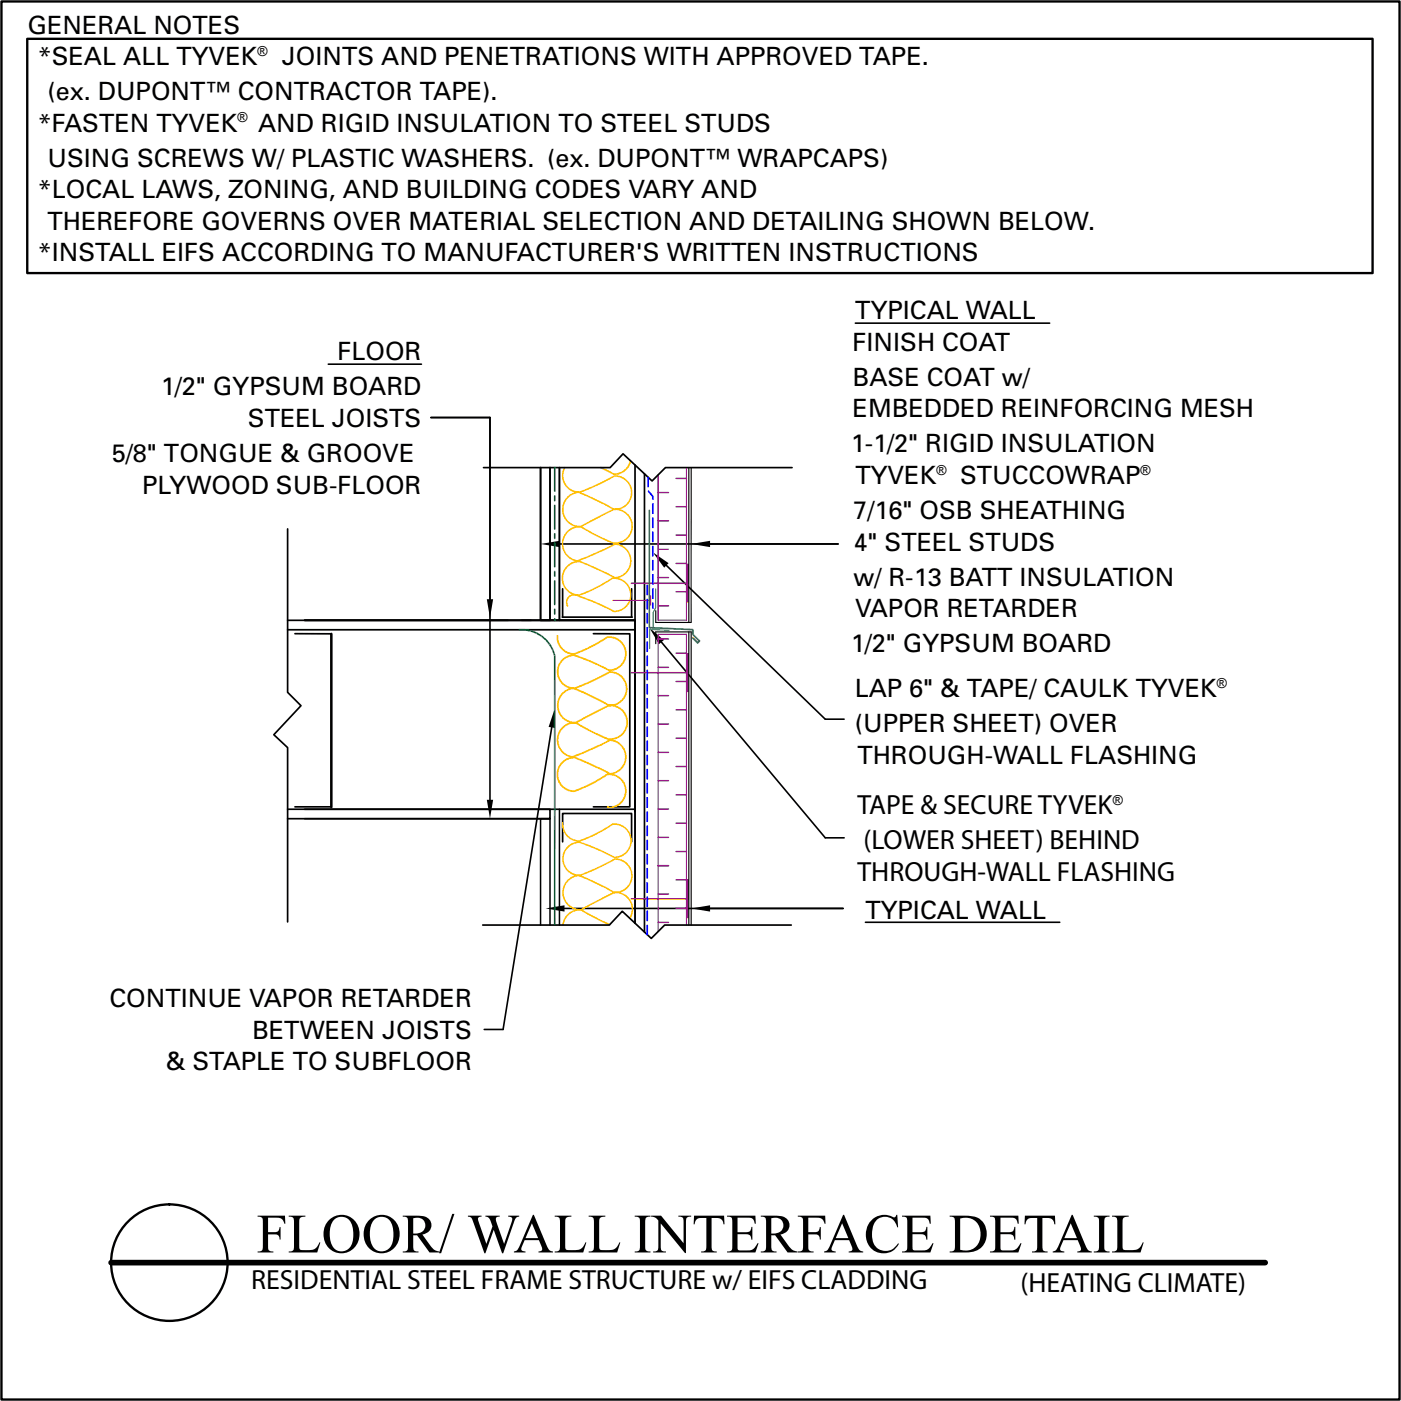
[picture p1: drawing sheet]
<svg xmlns="http://www.w3.org/2000/svg" width="216mm" height="216mm" viewBox="0 0 216 216" stroke-linecap="round" stroke-linejoin="round" font-family="sans-serif">
<!-- layer: TEXT -->
<path d="M50.6 56.1h14.3M131.8 49.8h30M66.4 64.3h9.1v59M86.2 83.8h43M102.7 87.1l24.5 23.7h2.9M85 112.1l-7.5 46.5h-2.9M87 140h42.9M133.4 142.1h29.9" fill="none" stroke="#000" stroke-width=".25"/>
<path d="M75 92.3h1l-.5 3zM83.3 83.8l2.9-.5v1zM100.6 85.1l2.4 1.7-.6 .7zM106.5 83.8l2.9-.5v1zM85.5 109.2v3l-1-.2zM75 123.3h1l-.5 2.9zM84.1 140l2.9-.5v1zM106.5 140l2.9-.5v1z" fill="#000"/>
<!-- layer: TITLE -->
<path d="M17.1 194.6h177.9" fill="none" stroke="#000" stroke-width=".87"/>
<!-- layer: STRUCTURE -->
<path d="M100.1 96.7l2.2 1.9-.7 .7z" fill="#000"/>
<path d="M83.3 72.1v23.5M84.8 72.1v23.5M86.2 72.1v23.5M46.9 95.6h51M97.9 97v27.7M101.9 99l25.3 30.1h2.9M46.9 126.2h37.9" fill="none" stroke="#000" stroke-width=".25"/>
<g fill="none" stroke="#000" stroke-width=".26">
<path d="M83.3 72.1v23.5h1.5v-23.5M97.9 71.7v23.9M99.3 73v70.6M44.3 95.6h53.6v1.7v-1.7h-51M44.3 97h53.6v28.1M45.5 97.7h5.6v26.6h-5.6M86.7 95.1h10.7M86.7 90.7v4.4M91.4 97.7h5.7v26.6h-5.7M97.3 90.7v4.4M44.3 124.7h40.5v1.5h-40.5M46.9 124.7h51"/>
<path d="M86.7 129.7v-4.3h10.6v4.3"/>
</g>
<path d="M51.1 97.7v26.7" fill="none" stroke="#000" stroke-width=".36"/>
<path d="M86.2 72.1v23.5M86.2 124.7v17.9M83.3 142.6v-16.4h1.5v16.4" fill="none" stroke="#000" stroke-width=".23"/>
<path d="M97.9 124.7v17.6" fill="none" stroke="#000" stroke-width=".29"/>
<!-- layer: INSULATION -->
<g fill="none" stroke="#000" stroke-width=".36">
<path d="M.2 .2h215.5v215.5h-215.5zM4.2 6h207.3v36.1h-207.3z"/>
<circle cx="26.1" cy="194.6" r="9"/>
</g>
<path d="M87 72.1a2.55 2.55 0 0 0 2.3 3.8 36.7 36.7 0 0 0 5.4-2.6 2.58 2.58 0 0 1 2.6 2.7 2.58 2.58 0 0 1-2.7 2.5l-2.7-1.4-2.8-1.2a2.66 2.66 0 0 0-2.4 2.8 2.66 2.66 0 0 0 2.8 2.5l4.5-2.4a2.26 2.26 0 0 1 3.3 1.5 2.54 2.54 0 0 1-.7 2.7 2.54 2.54 0 0 1-2.8 .4l-2.5-1.2-1.8-1a2.66 2.66 0 0 0-2.8 2.3 2.66 2.66 0 0 0 2.3 2.9l2.9-1.2 2.9-1.4a2.6 2.6 0 0 1 2.4 2.6 2.6 2.6 0 0 1-2.4 2.6l-4.8-2.2a2.16 2.16 0 0 0-2.7 .7 2.6 2.6 0 0 0-.4 2.7 2.6 2.6 0 0 0 2.3 1.5 21.8 21.8 0 0 0 5.1-2.6 2.56 2.56 0 0 1 2.9 2.4 2.56 2.56 0 0 1-2.6 2.7 37.8 37.8 0 0 0-6.1-2.6 1.18 1.18 0 0 0-1 1.8M86.7 126.8a2.6 2.6 0 0 0 2.6 2.8 21.8 21.8 0 0 0 5.1-2.6 2.56 2.56 0 0 1 2.9 2.4 2.56 2.56 0 0 1-2.7 2.7 33.2 33.2 0 0 0-5.3-2.3 2.55 2.55 0 0 0-2.6 2.6 2.55 2.55 0 0 0 2.7 2.5 36.7 36.7 0 0 0 5.3-2.5 2.58 2.58 0 0 1 2.7 2.6 2.58 2.58 0 0 1-2.8 2.5l-2.6-1.4-2.8-1.2a2.66 2.66 0 0 0-2.4 2.8 2.66 2.66 0 0 0 2.7 2.5l4.5-2.3a2.17 2.17 0 0 1 2.7 .4 2.6 2.6 0 0 1 .4 3.2M94 142.5l-2.6-1.2-1.9-1.1a2.66 2.66 0 0 0-2.7 2.4" fill="none" stroke="#ffbf00" stroke-width=".23"/>
<path d="M85.9 98a2.6 2.6 0 0 0 2.6 2.8 21.8 21.8 0 0 0 5.1-2.6 2.56 2.56 0 0 1 2.8 2.4 2.56 2.56 0 0 1-2.6 2.7 33.3 33.3 0 0 0-5.3-2.3 2.55 2.55 0 0 0-2.6 2.6 2.55 2.55 0 0 0 2.7 2.5 36.7 36.7 0 0 0 5.3-2.5 2.58 2.58 0 0 1 2.7 2.6 2.58 2.58 0 0 1-2.8 2.5l-2.6-1.4-2.8-1.2a2.66 2.66 0 0 0-2.4 2.8 2.66 2.66 0 0 0 2.7 2.5l4.5-2.4a2.26 2.26 0 0 1 3.3 1.5 2.54 2.54 0 0 1-.7 2.7 2.54 2.54 0 0 1-2.8 .4l-2.5-1.2-1.8-1a2.66 2.66 0 0 0-2.8 2.4 2.66 2.66 0 0 0 2.3 2.9l3-1.2 2.8-1.4a2.6 2.6 0 0 1 2.4 2.6 2.6 2.6 0 0 1-2.4 2.5l-4.7-2.2a2.16 2.16 0 0 0-2.8 .7 2.6 2.6 0 0 0-.4 2.7 2.6 2.6 0 0 0 2.4 1.5 21.8 21.8 0 0 0 5.1-2.6 2.54 2.54 0 0 1 2.8 2.5 2.54 2.54 0 0 1-2.7 2.6l-.1-.1" fill="none" stroke="#ffbf00" stroke-width=".26"/>
<path d="M97.2 71a2.56 2.56 0 0 1-2.6 2.1l-2-1M106.8 98.3l.7 .7 .3-.3" fill="none" stroke="#ffbf00" stroke-width=".25"/>
<path d="M105.8 72.1v23.5h-4.4M101.4 84.6h1.6M105.8 142.6v-44.9h-4.4v45.9" fill="none" stroke="#90c" stroke-width=".17"/>
<g fill="none" stroke="#90c" stroke-width=".23">
<path d="M101.4 73.2v22.4M101.4 75.9h1.6M104.2 78.1h1.6M104.2 73.7h1.6M101.4 98.5h1.6M101.4 93.4h1.6M101.4 89h1.6M101.4 80.3h1.6M104.2 91.2h1.6M104.2 86.8h1.6M104.2 82.5h1.6M101.4 115.9h1.6"/>
<path d="M101.4 111.6h1.6M101.4 107.2h1.6M101.4 102.8h1.6M104.2 113.8h1.6M104.2 118.1h1.6M104.2 109.4h1.6M104.2 105h1.6M104.2 100.7h1.6M101.4 137.8h1.6M101.4 133.4h1.6M101.4 120.3h1.6M101.4 124.7h1.6"/>
<path d="M101.4 129h1.6M104.2 140h1.6M104.2 135.6h1.6M104.2 122.5h1.6M104.2 126.9h1.6M104.2 131.2h1.6M101.4 142.1h1.6"/>
</g>
<!-- layer: 0 -->
<path d="M74.5 72.1h19.5l2-2.2 4.5 4.2 2-2h19.6M44.3 81.5v25.2l2.1 2-4.2 4.5 2.1 2v26.9M74.4 142.6h19.5l2-2.2 4.5 4.2 2-2h19.5" fill="none" stroke="#000" stroke-width=".26"/>
<!-- layer: VAPOURBARRIER -->
<g fill="#00994c">
<path d="M79.9 96.9h1v.3h-.9z"/>
<path d="M80.9 96.9l.9 .2v.2l-.9-.1z"/>
<path d="M81.8 97.1l.9 .3-.1 .3-.8-.4z"/>
<path d="M82.7 97.4l.8 .5-.1 .2-.8-.4z"/>
<path d="M83.5 97.9l.7 .6-.1 .2-.7-.6z"/>
<path d="M84.1 98.7l.1-.2 .6 .8-.2 .1z"/>
<path d="M84.6 99.4l.2-.1 .5 .8-.2 .1z"/>
<path d="M85.1 100.2l.2-.1 .3 .9-.2 .1z"/>
</g>
<path d="M85.5 101v41.6" fill="none" stroke="#00994c" stroke-width=".26"/>
<path d="M85.5 72.1v23.5" fill="none" stroke="#00994c" stroke-width=".26" stroke-dasharray="3.6 .7 .7 .7"/>
<!-- layer: FASTENING -->
<path d="M97.3 89.9h8.7v-2.9v5.8M97.3 103.7h8.7v-2.9v5.8M97.3 138.5h8.7v-2.9v5.8" fill="none" stroke="#f00" stroke-width=".23"/>
<path d="M101 90.7v3l-.3 .7v2.2M103.1 97.1l-3-.1v2.9" fill="none" stroke="#0c6" stroke-width=".17"/>
<path d="M94.4 92.5h5.9M100.3 91.8v1.5" fill="none" stroke="#f00" stroke-width=".17"/>
<!-- layer: FLASHING -->
<path d="M100.1 78.7v18l6.7 .3v.8l1 1-.3 .3-.7-.8" fill="none" stroke="#009972" stroke-width=".26"/>
<!-- layer: CLADDING -->
<path d="M106.2 72.1v23.8M106.5 72.1v23.8h-5.4v-1.8M101.1 99.2v-1.8h5.4v45.2M106.2 97.4v45.2" fill="none" stroke="#000" stroke-width=".17"/>
<!-- layer: TYVEK -->
<path d="M99.9 73.5v2.1l.7 .9v17.2M99.7 90.2v53.8" fill="none" stroke="#00f" stroke-width=".26" stroke-dasharray="1.5 .7"/>
<text font-size="8.6" x="39.6" y="193">FLOOR/ WALL INTERFACE DETAIL</text>
<g font-size="4.3">
<text x="132.1" y="125.4">TAPE &amp; SECURE TYVEK</text>
<text x="133.1" y="130.8">(LOWER SHEET) BEHIND</text>
<text x="132.1" y="135.7">THROUGH-WALL FLASHING</text>
<text x="38.7" y="198.6">RESIDENTIAL STEEL FRAME STRUCTURE w/ EIFS CLADDING</text>
<text x="157.3" y="199.1">(HEATING CLIMATE)</text>
</g>
<g font-size="3.9">
<text x="4.2" y="5.2">GENERAL NOTES</text>
<text x="5.8" y="10">*SEAL ALL TYVEK</text>
<text x="43.4" y="10">JOINTS AND PENETRATIONS WITH APPROVED TAPE.</text>
<text x="7.3" y="15.4">(ex. DUPONT™ CONTRACTOR TAPE).</text>
<text x="5.8" y="20.3">*FASTEN TYVEK</text>
<text x="39.8" y="20.3">AND RIGID INSULATION TO STEEL STUDS</text>
<text x="7.3" y="25.7">USING SCREWS W/ PLASTIC WASHERS. (ex. DUPONT™ WRAPCAPS)</text>
<text x="5.8" y="30.5">*LOCAL LAWS, ZONING, AND BUILDING CODES VARY AND</text>
<text x="7.3" y="35.4">THEREFORE GOVERNS OVER MATERIAL SELECTION AND DETAILING SHOWN BELOW.</text>
<text x="5.8" y="40.2">*INSTALL EIFS ACCORDING TO MANUFACTURER'S WRITTEN INSTRUCTIONS</text>
<text x="131.8" y="49.2">TYPICAL WALL</text>
<text x="52" y="55.5">FLOOR</text>
<text x="131.4" y="54.1">FINISH COAT</text>
<text x="131.4" y="59.5">BASE COAT w/</text>
<text x="24.8" y="60.9">1/2&quot; GYPSUM BOARD</text>
<text x="38.2" y="65.8">STEEL JOISTS</text>
<text x="131.4" y="64.3">EMBEDDED REINFORCING MESH</text>
<text x="17.2" y="71.2">5/8&quot; TONGUE &amp; GROOVE</text>
<text x="131.1" y="69.7">1-1/2&quot; RIGID INSULATION</text>
<text x="21.9" y="76.1">PLYWOOD SUB-FLOOR</text>
<text x="131.8" y="74.6">TYVEK</text>
<text x="147.9" y="74.6">STUCCOWRAP</text>
<text x="131.5" y="80">7/16&quot; OSB SHEATHING</text>
<text x="131.5" y="84.8">4&quot; STEEL STUDS</text>
<text x="131.5" y="90.3">w/ R-13 BATT INSULATION</text>
<text x="131.8" y="95.1">VAPOR RETARDER</text>
<text x="131.1" y="100.5">1/2&quot; GYPSUM BOARD</text>
<text x="131.7" y="107.4">LAP 6&quot; &amp; TAPE/ CAULK TYVEK</text>
<text x="131.7" y="112.8">(UPPER SHEET) OVER</text>
<text x="132.1" y="117.7">THROUGH-WALL FLASHING</text>
<text x="133.4" y="141.5">TYPICAL WALL</text>
<text x="16.9" y="155.2">CONTINUE VAPOR RETARDER</text>
<text x="38.9" y="160.1">BETWEEN JOISTS</text>
<text x="25.6" y="165">&amp; STAPLE TO SUBFLOOR</text>
</g>
<g font-size="2.1" fill="#010101">
<text x="39.7" y="8.6">®</text>
<text x="36.6" y="18.9">®</text>
<text x="144.3" y="73.2">®</text>
<text x="175.8" y="73.2">®</text>
<text x="187.5" y="106">®</text>
<text x="171.5" y="124">®</text>
</g>
</svg>
